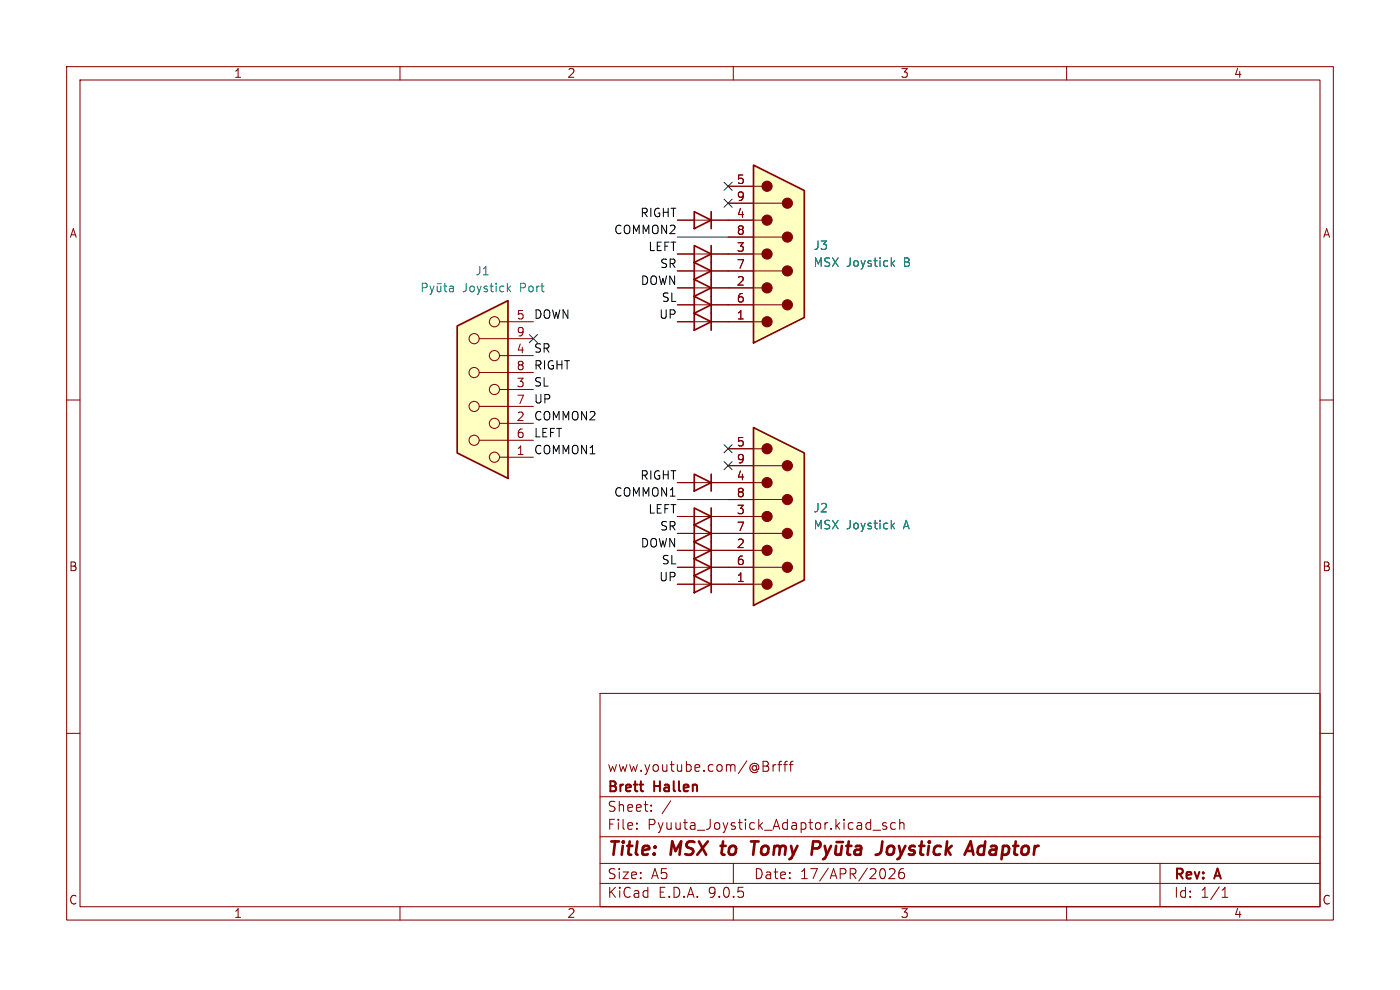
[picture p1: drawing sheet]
<svg xmlns="http://www.w3.org/2000/svg" width="297mm" height="210mm" viewBox="0 0 297 210" stroke-linecap="round" stroke-linejoin="round" font-family="sans-serif">
<g fill="none" stroke="#840000" stroke-width=".22">
<path d="M14.1 14.1h268.8v181.1h-268.8zM17 17h263v175.3h-263zM84.9 14.1v2.9M155.6 14.1v2.9M226.3 14.1v2.9M14.1 84.9h2.9M280 84.9h2.9M14.1 155.6h2.9M127.3 147.1h152.7v45.2h-152.7zM280 155.6h2.9M127.3 177.5h152.7M127.3 169h152.7"/>
<path d="M135.1 175.7v.2M135.1 174.6v.2M138.1 171.9v.2M138.1 170.8v.2M142.3 169.9l-1.8 2.7M163 162.7v.7M164 162.2v1.4M164.6 162.2l-.4 .1-.2 .3M165 162.2h.8M165.8 161.5l-.4 .1-.1 .2v1.8M166.2 162.2h.8M167 161.5l-.4 .1-.1 .2v1.8"/>
<path d="M167.4 162.2h.8M168.2 161.5l-.4 .1-.1 .2v1.8M185.2 176.1h1.6M188 174.6l-.5-.1-.3 .3 .1 .3 .7 .2v.5h-.8M190 174.6l-.6-.1-.4 .4v.6l.2 .3h.8M190.9 174.7a.53 .53 0 0 1 .9 .1v1.1M190.9 173.8v2.1M84.9 192.3v2.9M127.3 187.4h152.7M127.3 183.2h152.7M155.6 192.3v2.9M155.6 183.2v4.2"/>
<path d="M189.7 184.4l-.7-.1-.3 .2M189.8 184.5v.7l-1.3 1.2h1.4M191 184.5a1.65 1.65 0 0 0-.1 1.8h.8l.2-.3v-.5l-.4-.4-.6 .1-.2 .3M226.3 192.3v2.9M246.1 183.2v9.1M259.3 190.3h1.2M259.3 188.8l.6-.6v2.1"/>
</g>
<g fill="none" stroke="#840000" stroke-width=".57">
<path d="M152.9 179.4h1M153.4 178.5l-.3 2.4 .3 .4M159.3 178.5h1.6M160.1 178.5l-.3 2.8M174 178.8v.6l-.2 .3M175 179.4l.4 1.9M176.3 179.4l-.9 1.9M177.4 179.4l-.2 1.5 .1 .3a.81 .81 0 0 0 1.1-.1M177.5 178.6h1.3M178.6 179.4l-.2 1.9M179.5 179.4h1.1M180.1 178.5l-.3 2.4 .1 .3 .5 .1"/>
<path d="M181.5 179.6l.3-.2 .8 .2 .1 .2-.2 1.5M187.2 178.5l-.3 2a1.05 1.05 0 0 1-1.1 .8M189.6 179.7a.81 .81 0 0 0-1.4 .3v1.1a.81 .81 0 0 0 1.4-.3M208.1 179.4l.8 .2M209 178.5l-.3 2.8M175.4 181.3l-.4 .7-.4 .3M182.7 180.1l-1 .1a.57 .57 0 0 0-.4 .5 .57 .57 0 0 0 .3 .6l1-.1M208.7 181.2l-.8 .1"/>
</g>
<path d="M159.9 35l10.7 5.4v27l-10.7 5.3z" fill="#ffffc2"/>
<path d="M154.5 39.5h7.1M143.7 46.7h17.9M143.7 57.5h22.3M154.5 43.1h11.5M154.5 50.3h11.5M154.5 53.9h7.1M143.7 61.1h17.9M143.7 64.7h22.3M143.7 68.3h17.9M143.7 102.4h10.8M143.7 123.9h10.8M143.7 120.3h10.8" fill="none" stroke="#840000" stroke-width=".22"/>
<g fill="none" stroke="#840000" stroke-width=".36">
<path d="M159.9 35l10.7 5.4v27l-10.7 5.3zM147.3 55.7l3.6 1.8-3.6 1.8zM147.3 44.9l3.6 1.8-3.6 1.8zM147.3 59.3l3.6 1.8-3.6 1.8zM150.9 44.9v3.6M150.9 55.7v14.3M147.3 62.9l3.6 1.8-3.6 1.8zM147.3 66.5l3.6 1.8-3.6 1.7zM147.3 100.6l3.6 1.8-3.6 1.8zM147.3 118.5l3.6 1.8-3.6 1.8zM150.9 100.6v3.6M150.9 118.5v7.2"/>
<path d="M147.3 122.1l3.6 1.8-3.6 1.8z"/>
</g>
<g fill="#840000" stroke="#840000" stroke-width=".22">
<circle cx="162.7" cy="39.5" r="1.08"/>
<circle cx="162.7" cy="46.7" r="1.08"/>
<circle cx="162.7" cy="53.9" r="1.08"/>
<circle cx="162.7" cy="61.1" r="1.08"/>
<circle cx="162.7" cy="68.3" r="1.08"/>
<circle cx="167" cy="43.1" r="1.08"/>
<circle cx="167" cy="50.3" r="1.08"/>
<circle cx="167" cy="57.5" r="1.08"/>
<circle cx="167" cy="64.7" r="1.08"/>
</g>
<path d="M189.3 55.8l.5 .7M189.8 55.3l-.7 .7" fill="none" stroke="#008484" stroke-width=".22"/>
<path d="M159.9 90.7l10.7 5.4v26.9l-10.7 5.4z" fill="#ffffc2"/>
<path d="M154.5 95.2h7.1M154.5 98.8h11.5M154.5 102.4h7.1M154.5 106h11.5M154.5 109.6h7.1M154.5 113.2h11.5M154.5 116.7h7.1M154.5 120.3h11.5M154.5 123.9h7.1" fill="none" stroke="#840000" stroke-width=".22"/>
<path d="M159.9 90.7l10.7 5.4v26.9l-10.7 5.4z" fill="none" stroke="#840000" stroke-width=".36"/>
<g fill="#840000" stroke="#840000" stroke-width=".22">
<circle cx="162.7" cy="95.2" r="1.08"/>
<circle cx="162.7" cy="102.4" r="1.08"/>
<circle cx="162.7" cy="109.6" r="1.08"/>
<circle cx="162.7" cy="116.7" r="1.08"/>
<circle cx="162.7" cy="123.9" r="1.08"/>
<circle cx="167" cy="98.8" r="1.08"/>
<circle cx="167" cy="106" r="1.08"/>
<circle cx="167" cy="113.2" r="1.08"/>
<circle cx="167" cy="120.3" r="1.08"/>
</g>
<path d="M189.3 111.5l.5 .7M189.8 111l-.7 .7" fill="none" stroke="#008484" stroke-width=".22"/>
<path d="M97 69.1l10.8-5.3v37.7l-10.8-5.4z" fill="#ffffc2"/>
<path d="M147.3 52.1l3.6 1.8-3.6 1.8zM150.9 52.1v3.6M97 69.1l10.8-5.3v37.7l-10.8-5.4zM147.3 115l3.6 1.7-3.6 1.8zM147.3 111.4l3.6 1.8-3.6 1.8zM147.3 107.8l3.6 1.8-3.6 1.8zM150.9 107.8v10.7" fill="none" stroke="#840000" stroke-width=".36"/>
<g fill="none" stroke="#840000" stroke-width=".22">
<path d="M154.5 39.5h5.4M143.7 53.9h16.2M143.7 57.5h3.6M143.7 46.7h3.6M150.9 57.5h9M150.9 46.7h9M154.5 43.1h5.4M154.5 50.3h5.4M101.7 79h11.5M101.7 71.8h11.5M106 75.4h7.2M106 68.3h7.2"/>
<path d="M143.7 68.3h3.6M143.7 61.1h3.6M143.7 64.7h3.6M150.9 68.3h9M150.9 61.1h9M150.9 64.7h9M101.7 93.4h11.5M101.7 86.2h11.5M106 97h7.2M106 89.8h7.2M106 82.6h7.2M154.5 95.2h5.4"/>
<path d="M154.5 98.8h5.4M143.7 116.7h16.2M143.7 113.2h16.2M143.7 109.6h16.2M143.7 102.4h3.6M150.9 102.4h9M154.5 106h5.4M143.7 120.3h3.6M143.7 123.9h3.6M150.9 120.3h9M150.9 123.9h9"/>
<circle cx="100.6" cy="79" r="1.08"/>
<circle cx="100.6" cy="71.8" r="1.08"/>
<circle cx="104.9" cy="75.4" r="1.08"/>
<circle cx="104.9" cy="68.3" r="1.08"/>
<circle cx="100.6" cy="93.4" r="1.08"/>
<circle cx="100.6" cy="86.2" r="1.08"/>
<circle cx="104.9" cy="82.6" r="1.08"/>
<circle cx="104.9" cy="97" r="1.08"/>
<circle cx="104.9" cy="89.8" r="1.08"/>
</g>
<g fill="none" stroke="#008484" stroke-width=".22">
<path d="M189.3 55.8l.5 .7M189.8 55.3l-.7 .7M89.6 61l.8-.1 .2-.2-.1-.4-.2-.2h-.7v1.8M91.2 60.7l.4 1.2M91.6 61.9l-.1 .4-.3 .2M92.1 60.7l-.5 1.2M92.8 60.7v1.1l.5 .1 .2-.2M92.8 60.2h.8M93.5 60.7v1.2M94.1 60.7h.7M94.4 60.1v1.5l.4 .3M95.4 60.8h.7l.1 1.1"/>
<path d="M96.2 61.1l-.6 .1a.35 .35 0 0 0-.3 .3 .35 .35 0 0 0 .3 .4l.6-.1M107.8 61.2l.5 .7M108.3 60.7l-.7 .7M189.3 111.5l.5 .7M189.8 111l-.7 .7"/>
</g>
<path d="M143.7 50.3h10.8M143.7 106h10.8" fill="none" stroke="#008400" stroke-width=".22"/>
<path d="M153.6 38.7l1.7 1.7M155.3 38.7l-1.7 1.7M153.6 42.2l1.7 1.8M155.3 42.2l-1.7 1.8M112.3 71l1.7 1.7M114 71l-1.7 1.7M153.6 94.3l1.7 1.8M153.6 97.9l1.7 1.7M155.3 94.3l-1.7 1.8M155.3 97.9l-1.7 1.7" fill="none" stroke="#000084" stroke-width=".22"/>
<g font-size="3.9" fill="#840000">
<text x="128.7" y="182.3">Title:</text>
<text x="142.4" y="182.3">MSX</text>
<text x="154.3" y="182.3">to</text>
<text x="161.7" y="182.3">Tomy</text>
<text x="190.7" y="182.3">Joystick</text>
<text x="210.8" y="182.3">Adaptor</text>
</g>
<g font-size="3" fill="#840000">
<text x="128.7" y="164">www.youtube.com/@Brfff</text>
<text x="128.7" y="172.5">Sheet:</text>
<text x="128.7" y="168.6">Brett</text>
<text x="138.8" y="168.6">Hallen</text>
<text x="128.7" y="176.3">File:</text>
<text x="137.3" y="176.3">Pyuuta_Joystick_Adaptor.kicad_sch</text>
<text x="128.7" y="190.8">KiCad</text>
<text x="128.7" y="186.8">Size:</text>
<text x="138.1" y="186.8">A5</text>
<text x="139.6" y="190.8">E.D.A.</text>
<text x="150.4" y="190.8">9.0.5</text>
<text x="159.8" y="186.8">Date:</text>
<text x="169.7" y="186.8">17/APR/2026</text>
<text x="248.9" y="187.1">Rev:</text>
<text x="248.9" y="190.8">Id:</text>
<text x="254.7" y="190.8">1/1</text>
<text x="257.9" y="187.1">A</text>
</g>
<g font-size="2.6" fill="#840000">
<text x="49.5" y="16.8">1</text>
<text x="120.2" y="16.8">2</text>
<text x="190.9" y="16.8">3</text>
<text x="261.6" y="16.8">4</text>
<text x="14.6" y="50.7">A</text>
<text x="280.5" y="50.7">A</text>
<text x="14.5" y="121.5">B</text>
<text x="280.4" y="121.5">B</text>
<text x="14.5" y="192.2">C</text>
<text x="49.5" y="195">1</text>
<text x="120.2" y="195">2</text>
<text x="190.9" y="195">3</text>
<text x="261.6" y="195">4</text>
<text x="280.4" y="192.2">C</text>
</g>
<g font-size="2.5" fill="#840000">
<text x="156.2" y="39.2">5</text>
<text x="156.2" y="42.7">9</text>
<text x="156.2" y="46.3">4</text>
<text x="156.2" y="49.9">8</text>
<text x="156.2" y="53.5">3</text>
<text x="156.2" y="57.1">7</text>
<text x="156.2" y="60.7">2</text>
<text x="156.2" y="64.3">6</text>
<text x="109.5" y="71.5">9</text>
<text x="109.5" y="67.9">5</text>
<text x="156.2" y="67.9">1</text>
<text x="109.5" y="75.1">4</text>
<text x="109.5" y="82.3">3</text>
<text x="109.5" y="78.7">8</text>
<text x="109.5" y="89.4">2</text>
<text x="109.5" y="85.9">7</text>
<text x="109.5" y="93">6</text>
<text x="156.2" y="94.8">5</text>
<text x="109.5" y="96.6">1</text>
<text x="156.2" y="98.4">9</text>
<text x="156.2" y="102">4</text>
<text x="156.2" y="105.6">8</text>
<text x="156.2" y="109.2">3</text>
<text x="156.2" y="112.8">7</text>
<text x="156.2" y="116.4">2</text>
<text x="156.2" y="120">6</text>
<text x="156.2" y="123.6">1</text>
</g>
<g font-size="2.5">
<text x="135.7" y="46.2">RIGHT</text>
<text x="130.1" y="49.8">COMMON2</text>
<text x="137.4" y="53.4">LEFT</text>
<text x="139.9" y="57">SR</text>
<text x="135.8" y="60.6">DOWN</text>
<text x="140.2" y="64.2">SL</text>
<text x="113.2" y="67.8">DOWN</text>
<text x="139.7" y="67.8">UP</text>
<text x="113.2" y="74.9">SR</text>
<text x="113.2" y="78.5">RIGHT</text>
<text x="113.2" y="82.1">SL</text>
<text x="113.2" y="89.3">COMMON2</text>
<text x="113.2" y="85.7">UP</text>
<text x="113.2" y="92.9">LEFT</text>
<text x="113.2" y="96.5">COMMON1</text>
<text x="135.7" y="101.9">RIGHT</text>
<text x="130.1" y="105.5">COMMON1</text>
<text x="137.4" y="109.1">LEFT</text>
<text x="139.9" y="112.7">SR</text>
<text x="135.8" y="116.3">DOWN</text>
<text x="140.2" y="119.8">SL</text>
<text x="139.7" y="123.4">UP</text>
</g>
<g font-size="2.5" fill="#008484">
<text x="172.4" y="53.3">J3</text>
<text x="100.7" y="58.7">J1</text>
<text x="172.4" y="56.9">MSX Joystick</text>
<text x="191.9" y="56.9">B</text>
<text x="98.1" y="62.3">Joystick</text>
<text x="110.5" y="62.3">Port</text>
<text x="172.4" y="109">J2</text>
<text x="172.4" y="112.6">MSX Joystick</text>
<text x="191.9" y="112.6">A</text>
</g>
</svg>
